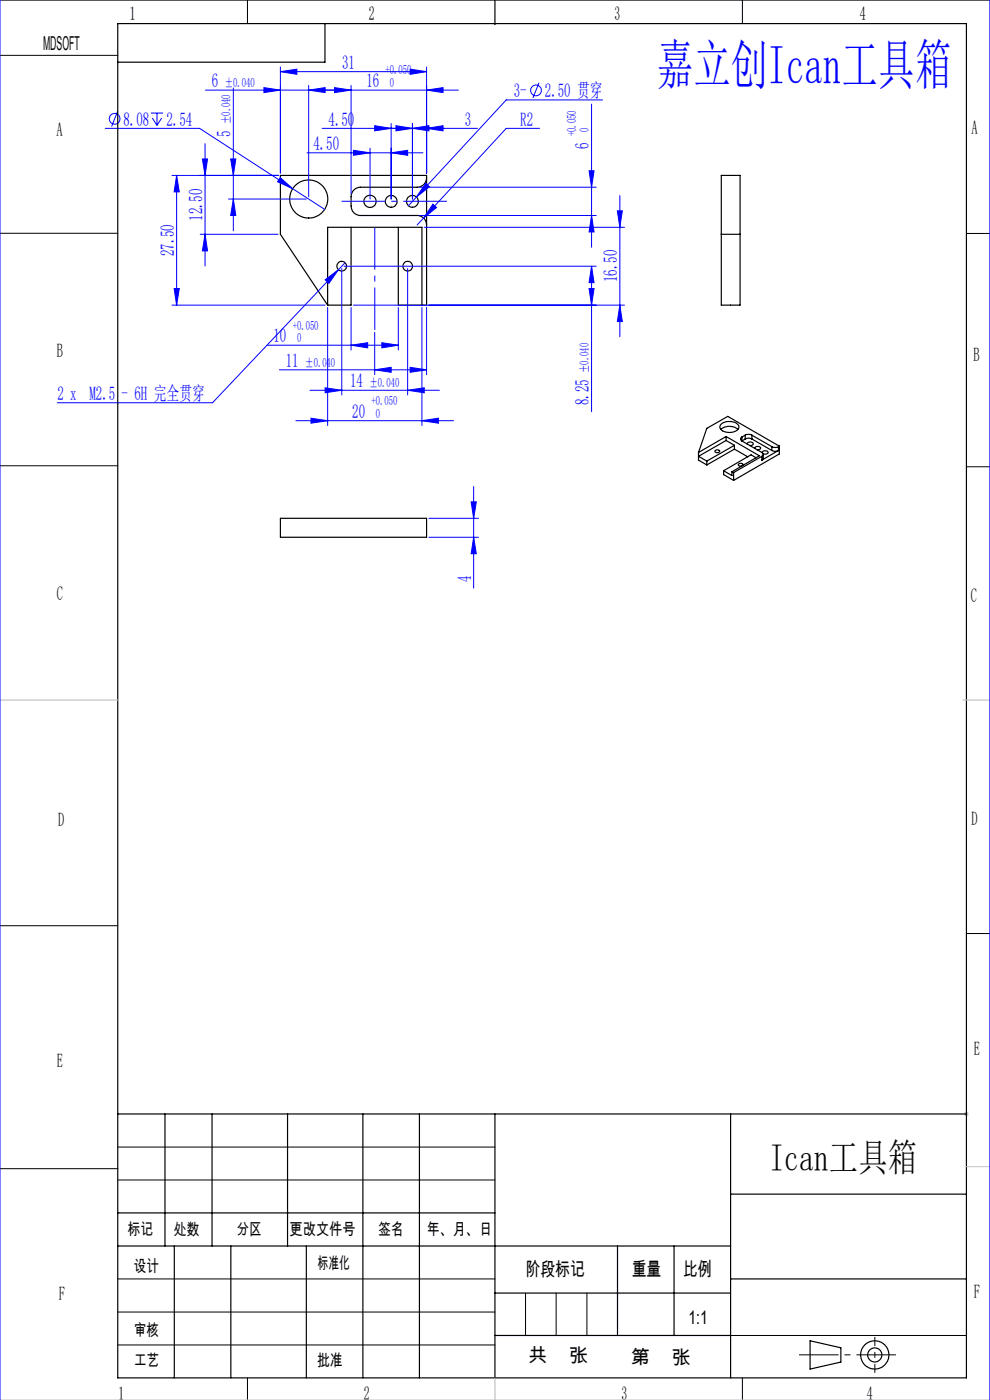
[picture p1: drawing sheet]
<svg xmlns="http://www.w3.org/2000/svg" width="210mm" height="297mm" viewBox="0 0 210 297" stroke-linecap="round" stroke-linejoin="round" font-family="sans-serif">
<g fill="none" stroke="#000" stroke-width=".25">
<path d="M25 5h180v287.3h-180zM68.9 5v8.2h-43.9M105 0v5.2M90.5 37.7a1.98 1.98 0 0 1-2 2h-12a1.98 1.98 0 0 0-2 2v2a2.04 2.04 0 0 0 2 2h12a1.98 1.98 0 0 1 2 2M153 37.2h4v27.5h-4zM74.5 48.2v16.5h-5M84.5 48.2v16.5h6v-27.5h-31v12.5l10 15M153 49.7h4M69.5 64.7v-16.5h20v16.5M148.2 96v1.6l1.7 1M149.9 97.8v.8M151.7 95.6a.51 .51 0 0 1 .5-.2 .51 .51 0 0 1 .4 .4 .5 .5 0 0 1-.5 .3 .5 .5 0 0 1-.4-.5z"/>
<path d="M152.9 91.1a2.91 2.91 0 0 1 3.6 0M152.9 90a2.6 2.6 0 0 1 3.8 .4 1.87 1.87 0 0 1-2.4 1.3 1.35 1.35 0 0 1-1.5-1.4zM153.5 99.9v.8l2.1 1.2M153.5 99.9l1.8 1v-.8M154 93.4l-5.8 3.4 1.7 1M154 92.6l7.1 4.1-5.8 3.4M154 92.6l-5.8 3.4M154 93.4l1.8 1.1M154 92.6v.8M155.8 94.5v.8M155.8 95.3l2.8 1.6M155.8 94.5l-5.9 3.3"/>
<path d="M155.8 95.3l-5.9 3.3M157.4 92.7l-.3 .3 .3 .6M157.4 93.6l4.3 2.4 .2 .5-.3 .3M157.4 92.7v.9M157.6 98.7a.44 .44 0 0 0-.5-.4 .44 .44 0 0 0-.4 .4l.7 .1M158.1 92.3l.5-.2 .9 .2M158.1 93.1l.5-.1 .9 .1M158.1 92.3l-.7 .4M158.1 93.1l-.7 .5M158.1 92.3v.8M158.5 94.2a.64 .64 0 0 1 .7-.4 .64 .64 0 0 1 .5 .5l-.6 .2M159.5 92.3l4.2 2.5"/>
<path d="M159.5 93.1l4.2 2.5M159.5 92.3v.8M160.1 95.1a.63 .63 0 0 1 .7-.4 .63 .63 0 0 1 .5 .5l-.6 .2M160.4 97.1l-1.1-.6-5.8 3.4M161.6 96.8l-6 3.5M161.6 96.8v.8M161.7 96.1a.62 .62 0 0 1 .6-.5 .62 .62 0 0 1 .6 .5l-.4 .2-.6-.1M161.9 96.4v.9l-.3 .3M163.7 94.8l.6 .1 .8-.1M163.7 95.6l.6 .1 .8-.1M163.7 94.8v.8M165.1 95.6l-3.5 2"/>
<path d="M165.1 94.8v.8M165.3 94.6l-10.9-6.3-4.5 2.6-1.7 5.1M165.3 94.6l-.2 .2M165.3 94.6v1.7l-9.7 5.6M59.5 110h31v4h-31zM155.3 100.1l.3 .2M155.6 100.3v1.6M25 236.3h180M35 236.3v28M45 236.3v28M61 236.3v28M77 236.3v56"/>
<path d="M89 236.3v56M105 236.3v56M155 236.3v56M25 257.3h80M155 253.3h50M25 264.3h130M37 264.3v28M49 264.3v28M65 264.3v28M105 274.3h50M131 264.3v19M143 264.3v19"/>
<path d="M155 271.3h50M105 283.3h50M171.8 284.4l6.6 1.5v3.1l-6.6 1.4z"/>
<circle cx="65.5" cy="42.2" r="4"/>
<circle cx="72.5" cy="56.5" r="1.03"/>
<circle cx="78.5" cy="42.7" r="1.3"/>
<circle cx="83" cy="42.7" r="1.24"/>
<circle cx="86.5" cy="56.5" r="1.02"/>
<circle cx="87.5" cy="42.7" r="1.24"/>
<circle cx="185.5" cy="287.4" r="3"/>
<circle cx="185.6" cy="287.4" r="1.5"/>
</g>
<g fill="none" stroke="#00f" stroke-width=".21">
<path d="M0 0v297M43.6 19.1h53.6M49.5 18.7v30.3M56 18.6l3.5 .5-3.5 .5zM59.5 15.2l3.5-.5v1.1zM59.5 14.2v22.5M59.5 15.2h31M65.5 19.1l3.5-.5v1zM65.5 18.1v23.6M71 18.6l3.5 .5-3.5 .5zM74.5 18.1v23.1M87 14.7l3.5 .5-3.5 .6z"/>
<path d="M90.5 19.1l3.5-.5v1zM90.5 14.2v22.5M114.3 17.6l-1.3 3.2M210 0v297M22.3 27.2h20l19.8 12.8M25 23.6l-1.3 3.2M32 24h2.6M32.3 25l1 1.6M33.3 24v2.6M34.3 25l-1 1.6M36.5 37.2h22.5M37.5 37.2l.5 3.5h-1.1z"/>
<path d="M37.5 37.2v27.5M42.9 33.7h1.1l-.5 3.5zM43.5 30.5v25.9M48.9 33.7h1.1l-.5 3.5zM59.4 37.7l2.7 2.3-3.2-1.4zM65.1 32.4h24.6M68.3 27.2h33M75 31.9l3.5 .5-3.5 .5zM78.5 31.4v10.8M79.5 26.7l3.5 .5-3.5 .6zM83 32.4l3.5-.5v1zM83 26.2v16"/>
<path d="M84 26.7l3.5 .5-3.5 .6zM87.5 27.2l3.5-.5v1.1zM87.5 26.2v16M89 39.7h37.5M90.3 38.9l.8 .7-2.8 2.2zM90.5 27.2l3.5-.5v1.1zM114.4 27.2h-7l-17.5 19M125 36.2h1l-.5 3.5zM125.5 22.1v30.4M127.8 21.2h-20.4l-20.8 22.4M42.5 49.7h16.5M43.5 49.7l.5 3.5h-1.1z"/>
<path d="M48.5 42.2h16.5M49.5 42.2l.5 3.5h-1.1zM62.1 40l6.8 4.4M69 59.4l2.8-2.2-2 2.9zM71.8 57.2l-26.7 28.2h-32.9M72.5 57v26.8M73 56.5h53.5M73.2 55.7l-1.4 1.5M86.5 57v26.8M89 45.7h37.5M89.9 46.2l-1.4 1.5M90 48.2h42.5"/>
<path d="M91.8 43.3l.8 .7-2.7 2.2zM125.5 45.7l.5 3.5h-1zM125.5 56.5l.5 3.5h-1zM125.5 56.5v30.8M131 44.7h1l-.5 3.5zM131.5 41.5v29.9M36.5 64.7h32.5M36.9 61.2h1.1l-.5 3.5zM56.7 73.2h27.8M59.3 78.5h31.2M69.5 65.2v25.1M74.5 73.2l3.5-.5v1.1z"/>
<path d="M74.5 65.2v9.1M75 64.7h57.5M79.5 78.5l3.5-.6v1.1zM79.5 70.5v9M81 72.7l3.5 .5-3.5 .6zM84.5 65.2v9.1M87 77.9l3.5 .6-3.5 .5zM89.5 65.2v25.1M90.5 65.2v14.3M125 61.2h1l-.5 3.5zM131.5 64.7l.5 3.5h-1zM62.8 89.2h33.4"/>
<path d="M65.8 82.8h27.4M66 88.7l3.5 .5-3.5 .6zM69 82.3l3.5 .5-3.5 .5zM86.5 82.8l3.5-.5v1zM89.5 89.2l3.5-.5v1.1zM91 110h10.5M91 114h10.5M99.9 106.5h1.1l-.5 3.5zM100.5 114l.5 3.5h-1.1zM100.5 103.2v21.6"/>
<circle cx="113.7" cy="19.2" r="1.15"/>
<circle cx="24.3" cy="25.2" r="1.15"/>
</g>
<path d="M204.5 236.3h1M204.6 236l.8 .7M205 235.8v1M205.4 236l-.8 .7M205 247.5h5M0 297h210" fill="none" stroke="#c0c0c0" stroke-width=".21"/>
<path d="M169.5 287.4h20.5" fill="none" stroke="#000" stroke-width=".21" stroke-dasharray="30.5 1.3 1.3 1.3" stroke-dashoffset="22.1" stroke-linecap="butt"/>
<path d="M185.6 283.6v7.6" fill="none" stroke="#000" stroke-width=".21" stroke-dasharray="30.5 1.3 1.3 1.3" stroke-dashoffset="28.6" stroke-linecap="butt"/>
<path d="M79.5 48.2v21.8" fill="none" stroke="#00f" stroke-width=".21" stroke-dasharray="30.5 1.3 1.3 1.3" stroke-dashoffset="21.5" stroke-linecap="butt"/>
<path d="M94.8 42.7h-22.3" fill="none" stroke="#00f" stroke-width=".21" stroke-dasharray="30.5 1.3 1.3 1.3" stroke-dashoffset="21.2" stroke-linecap="butt"/>
<g fill="none" stroke="#000" stroke-width=".21">
<path d="M0 0h210M0 11.7h25M52.5 0v5M157.5 0v5M0 49.5h25M205 49.5h5M0 98.8h25M205 99h5M0 196.4h25M205 198h5M0 247.9h25M25 243.3h80"/>
<path d="M25 250.3h80M25 278.3h80M25 271.3h80M111.5 274.3v9M118 274.3v9M124.5 274.3v9M25 285.3h80M52.5 292.3v4.7M155 283.3h50M157.5 292.3v4.7"/>
</g>
<path d="M0 148.5h25M204.3 148.5h5.7M105 292.3v4.7" fill="none" stroke="#c0c0c0" stroke-width=".25"/>
<g fill="#00f">
<path d="M59.5 15.2l3.5-.5v1.1zM87 14.7l3.5 .5-3.5 .6zM66 88.7l3.5 .5-3.5 .6zM89.5 89.2l3.5-.5v1.1zM71 18.6l3.5 .5-3.5 .5zM90.5 19.1l3.5-.5v1zM84 26.7l3.5 .5-3.5 .6zM90.5 27.2l3.5-.5v1.1zM79.5 26.7l3.5 .5-3.5 .6zM87.5 27.2l3.5-.5v1.1zM75 31.9l3.5 .5-3.5 .5zM83 32.4l3.5-.5v1zM69 82.3l3.5 .5-3.5 .5zM86.5 82.8l3.5-.5v1zM59.4 37.7l-.5 .9 3.2 1.4zM69 59.4l.8 .7 2-2.9zM90.3 38.9l-2 2.9 2.8-2.2zM91.8 43.3l-1.9 2.9 2.7-2.2z"/>
<path d="M74.5 73.2l3.5-.5v1.1zM81 72.7l3.5 .5-3.5 .6z"/>
<path d="M131 44.7h1l-.5 3.5zM131.5 64.7l.5 3.5h-1zM42.9 33.7h1.1l-.5 3.5zM43.5 49.7l.5 3.5h-1.1zM37.5 37.2l.5 3.5h-1.1zM36.9 61.2h1.1l-.5 3.5zM48.9 33.7h1.1l-.5 3.5zM49.5 42.2l.5 3.5h-1.1zM125 36.2h1l-.5 3.5zM125.5 45.7l.5 3.5h-1zM125.5 56.5l.5 3.5h-1zM125 61.2h1l-.5 3.5zM99.9 106.5h1.1l-.5 3.5zM100.5 114l.5 3.5h-1.1z"/>
<path d="M56 18.6l3.5 .5-3.5 .5zM65.5 19.1l3.5-.5v1z"/>
<path d="M79.5 78.5l3.5-.6v1.1zM87 77.9l3.5 .6-3.5 .5z"/>
</g>
<text font-size="11.6" fill="#00f" x="139.4" y="17.9">嘉立创Ican工具箱</text>
<text font-size="8.1" x="163.2" y="248.3">Ican工具箱</text>
<g font-size="4.1">
<text x="27.5" y="4.3">1</text>
<text x="78.3" y="4.3">2</text>
<text x="130.3" y="4.3">3</text>
<text x="182.4" y="4.3">4</text>
<text x="9.1" y="10.5">MDSOFT</text>
<text x="12" y="28.8">A</text>
<text x="206.1" y="28.4">A</text>
<text x="12.1" y="75.8">B</text>
<text x="206.5" y="76.5">B</text>
<text x="12" y="127.4">C</text>
<text x="205.9" y="127.7">C</text>
<text x="12.3" y="175.3">D</text>
<text x="206.1" y="175.1">D</text>
<text x="12" y="226.5">E</text>
<text x="206.6" y="223.9">E</text>
<text x="12.5" y="275.7">F</text>
<text x="111.5" y="270.7">阶段标记</text>
<text x="134" y="270.7">重量</text>
<text x="144.9" y="270.7">比例</text>
<text x="206.6" y="275.3">F</text>
<text x="146" y="280.8">1:1</text>
<text x="112.1" y="288.8">共</text>
<text x="120.7" y="288.8">张</text>
<text x="133.8" y="289.3">第</text>
<text x="142.5" y="289.3">张</text>
<text x="25.1" y="297">1</text>
<text x="77.2" y="297">2</text>
<text x="131.9" y="297">3</text>
<text x="183.8" y="297">4</text>
</g>
<g font-size="4.1" fill="#00f">
<text x="72.6" y="14.6">31</text>
<text x="44.9" y="18.5">6</text>
<text x="77.7" y="18.5">16</text>
<text x="109" y="20.6">3-</text>
<text x="115.6" y="20.6">2.50 贯穿</text>
<text x="26.2" y="26.7">8.08</text>
<text x="35.3" y="26.7">2.54</text>
<text x="48.9" y="29.1" transform="rotate(-90 48.9 29.1)">5</text>
<text x="69.7" y="26.6">4.50</text>
<text x="98.6" y="26.6">3</text>
<text x="110.4" y="26.6">R2</text>
<text x="66.5" y="31.8">4.50</text>
<text x="124.9" y="31.6" transform="rotate(-90 124.9 31.6)">6</text>
<text x="42.9" y="46.9" transform="rotate(-90 42.9 46.9)">12.50</text>
<text x="36.9" y="54.4" transform="rotate(-90 36.9 54.4)">27.50</text>
<text x="130.9" y="59.9" transform="rotate(-90 130.9 59.9)">16.50</text>
<text x="58" y="72.7">10</text>
<text x="60.6" y="77.9">11</text>
<text x="74.3" y="82.2">14</text>
<text x="12.2" y="84.9">2 x M2.5 - 6H 完全贯穿</text>
<text x="74.7" y="88.7">20</text>
<text x="124.9" y="86" transform="rotate(-90 124.9 86)">8.25</text>
<text x="99.9" y="123.4" transform="rotate(-90 99.9 123.4)">4</text>
</g>
<g font-size="3.5">
<text x="27.1" y="262">标记</text>
<text x="36.9" y="262">处数</text>
<text x="50.2" y="262">分区</text>
<text x="61.4" y="262">更改文件号</text>
<text x="80.3" y="262">签名</text>
<text x="90.5" y="262">年、月、日</text>
<text x="28.4" y="269.8">设计</text>
<text x="67.4" y="269.2">标准化</text>
<text x="28.5" y="283.4">审核</text>
<text x="28.5" y="289.7">工艺</text>
<text x="67.3" y="289.7">批准</text>
</g>
<g font-size="2.7" fill="#00f">
<text x="81.8" y="15.8">+0.050</text>
<text x="47.7" y="18.5">±0.040</text>
<text x="82.7" y="18.5">0</text>
<text x="48.9" y="26.4" transform="rotate(-90 48.9 26.4)">±0.040</text>
<text x="122.2" y="28.9" transform="rotate(-90 122.2 28.9)">+0.050</text>
<text x="124.9" y="28" transform="rotate(-90 124.9 28)">0</text>
<text x="62.1" y="69.9">+0.050</text>
<text x="63" y="72.7">0</text>
<text x="64.7" y="77.9">±0.040</text>
<text x="78.3" y="82.2">±0.040</text>
<text x="124.9" y="79.2" transform="rotate(-90 124.9 79.2)">±0.040</text>
<text x="78.8" y="85.9">+0.050</text>
<text x="79.7" y="88.7">0</text>
</g>
</svg>
